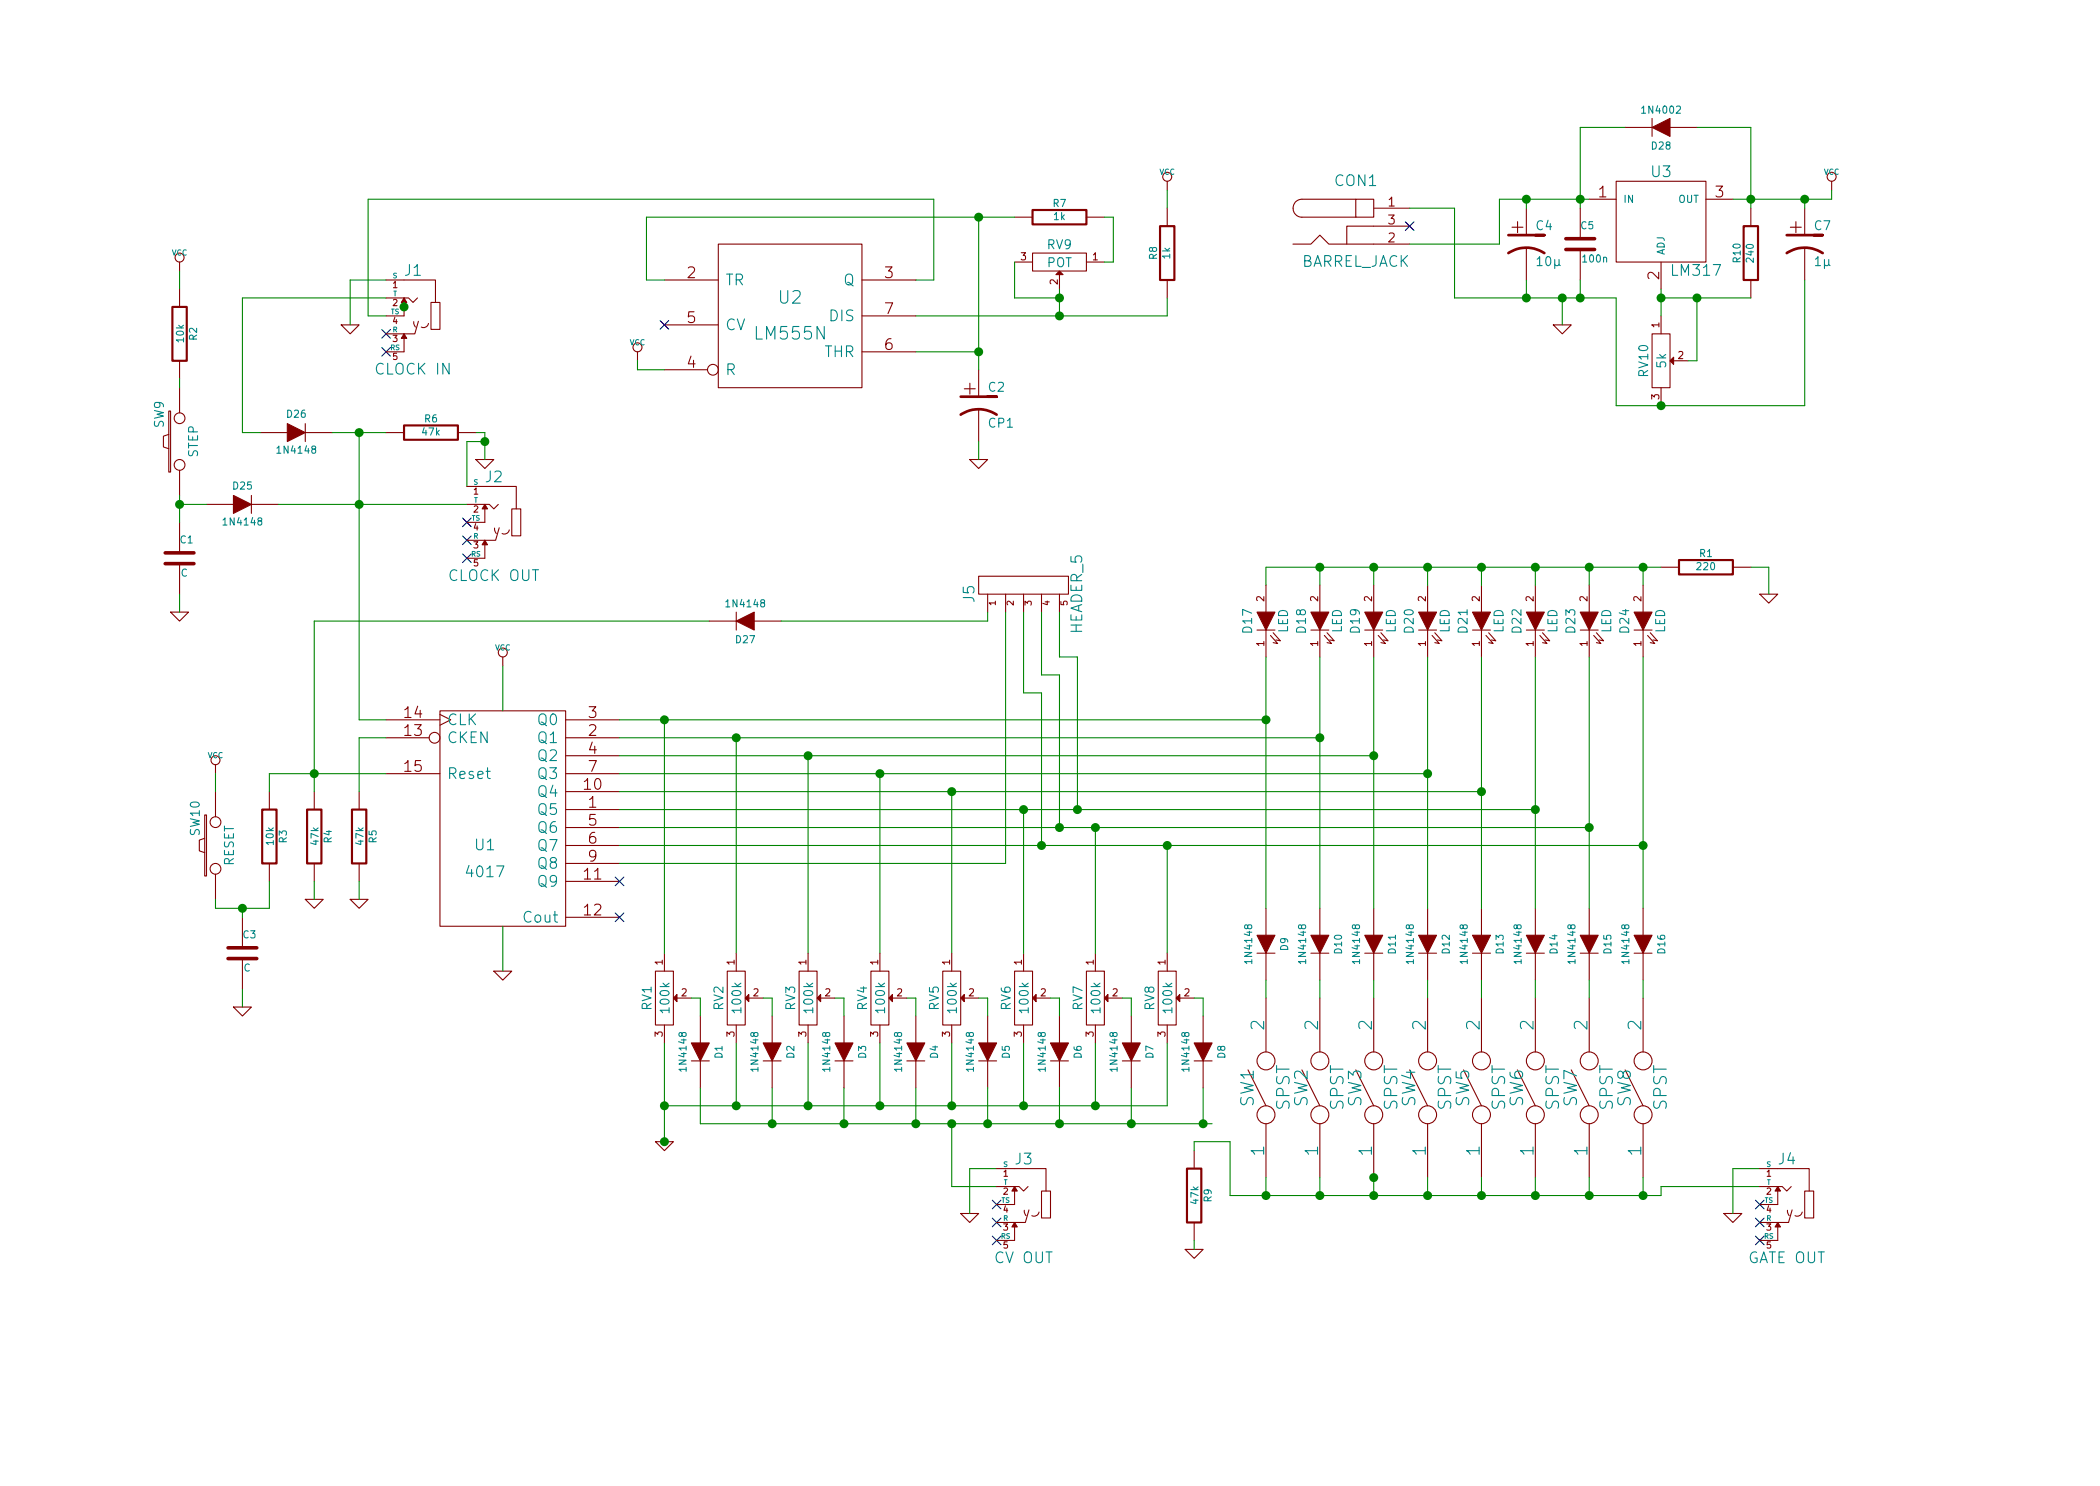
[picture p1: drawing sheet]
EESchema Schematic File Version 2
LIBS:sequencer-rescue
LIBS:power
LIBS:device
LIBS:transistors
LIBS:conn
LIBS:linear
LIBS:regul
LIBS:74xx
LIBS:cmos4000
LIBS:adc-dac
LIBS:memory
LIBS:xilinx
LIBS:special
LIBS:microcontrollers
LIBS:dsp
LIBS:microchip
LIBS:analog_switches
LIBS:motorola
LIBS:texas
LIBS:intel
LIBS:audio
LIBS:interface
LIBS:digital-audio
LIBS:philips
LIBS:display
LIBS:cypress
LIBS:siliconi
LIBS:opto
LIBS:atmel
LIBS:contrib
LIBS:valves
LIBS:w_connectors
LIBS:sequencer-cache
EELAYER 25 0
EELAYER END
$Descr A4 11693 8268
encoding utf-8
Sheet 1 1
Title ""
Date "8 sep 2014"
Rev ""
Comp ""
Comment1 ""
Comment2 ""
Comment3 ""
Comment4 ""
$EndDescr
$Comp
L 4017 U1
U 1 1
P 2800 4550
F 0 "U1" H 2700 4400 60  0000 C CNN
F 1 "4017" H 2700 4250 60  0000 C CNN
F 2 "" H 2800 4550 60  0000 C CNN
F 3 "" H 2800 4550 60  0000 C CNN
	1    2800 4550
	1    0    0    -1  
$EndComp
$Comp
L POT RV1
U 1 1
P 3700 5550
F 0 "RV1" H 3700 5450 50  0000 C CNN
F 1 "100k" H 3700 5550 50  0000 C CNN
F 2 "~" H 3700 5550 60  0000 C CNN
F 3 "~" H 3700 5550 60  0000 C CNN
	1    3700 5550
	0    1    1    0   
$EndComp
$Comp
L POT RV2
U 1 1
P 4100 5550
F 0 "RV2" H 4100 5450 50  0000 C CNN
F 1 "100k" H 4100 5550 50  0000 C CNN
F 2 "~" H 4100 5550 60  0000 C CNN
F 3 "~" H 4100 5550 60  0000 C CNN
	1    4100 5550
	0    1    1    0   
$EndComp
$Comp
L POT RV3
U 1 1
P 4500 5550
F 0 "RV3" H 4500 5450 50  0000 C CNN
F 1 "100k" H 4500 5550 50  0000 C CNN
F 2 "~" H 4500 5550 60  0000 C CNN
F 3 "~" H 4500 5550 60  0000 C CNN
	1    4500 5550
	0    1    1    0   
$EndComp
$Comp
L POT RV4
U 1 1
P 4900 5550
F 0 "RV4" H 4900 5450 50  0000 C CNN
F 1 "100k" H 4900 5550 50  0000 C CNN
F 2 "~" H 4900 5550 60  0000 C CNN
F 3 "~" H 4900 5550 60  0000 C CNN
	1    4900 5550
	0    1    1    0   
$EndComp
$Comp
L POT RV5
U 1 1
P 5300 5550
F 0 "RV5" H 5300 5450 50  0000 C CNN
F 1 "100k" H 5300 5550 50  0000 C CNN
F 2 "~" H 5300 5550 60  0000 C CNN
F 3 "~" H 5300 5550 60  0000 C CNN
	1    5300 5550
	0    1    1    0   
$EndComp
$Comp
L POT RV6
U 1 1
P 5700 5550
F 0 "RV6" H 5700 5450 50  0000 C CNN
F 1 "100k" H 5700 5550 50  0000 C CNN
F 2 "~" H 5700 5550 60  0000 C CNN
F 3 "~" H 5700 5550 60  0000 C CNN
	1    5700 5550
	0    1    1    0   
$EndComp
$Comp
L POT RV7
U 1 1
P 6100 5550
F 0 "RV7" H 6100 5450 50  0000 C CNN
F 1 "100k" H 6100 5550 50  0000 C CNN
F 2 "~" H 6100 5550 60  0000 C CNN
F 3 "~" H 6100 5550 60  0000 C CNN
	1    6100 5550
	0    1    1    0   
$EndComp
$Comp
L POT RV8
U 1 1
P 6500 5550
F 0 "RV8" H 6500 5450 50  0000 C CNN
F 1 "100k" H 6500 5550 50  0000 C CNN
F 2 "~" H 6500 5550 60  0000 C CNN
F 3 "~" H 6500 5550 60  0000 C CNN
	1    6500 5550
	0    1    1    0   
$EndComp
$Comp
L SPST SW1
U 1 1
P 7050 6050
F 0 "SW1" H 7050 6150 70  0000 C CNN
F 1 "SPST" H 7050 5950 70  0000 C CNN
F 2 "~" H 7050 6050 60  0000 C CNN
F 3 "~" H 7050 6050 60  0000 C CNN
	1    7050 6050
	0    -1   -1   0   
$EndComp
$Comp
L SPST SW2
U 1 1
P 7350 6050
F 0 "SW2" H 7350 6150 70  0000 C CNN
F 1 "SPST" H 7350 5950 70  0000 C CNN
F 2 "~" H 7350 6050 60  0000 C CNN
F 3 "~" H 7350 6050 60  0000 C CNN
	1    7350 6050
	0    -1   -1   0   
$EndComp
$Comp
L SPST SW3
U 1 1
P 7650 6050
F 0 "SW3" H 7650 6150 70  0000 C CNN
F 1 "SPST" H 7650 5950 70  0000 C CNN
F 2 "~" H 7650 6050 60  0000 C CNN
F 3 "~" H 7650 6050 60  0000 C CNN
	1    7650 6050
	0    -1   -1   0   
$EndComp
$Comp
L SPST SW4
U 1 1
P 7950 6050
F 0 "SW4" H 7950 6150 70  0000 C CNN
F 1 "SPST" H 7950 5950 70  0000 C CNN
F 2 "~" H 7950 6050 60  0000 C CNN
F 3 "~" H 7950 6050 60  0000 C CNN
	1    7950 6050
	0    -1   -1   0   
$EndComp
$Comp
L SPST SW5
U 1 1
P 8250 6050
F 0 "SW5" H 8250 6150 70  0000 C CNN
F 1 "SPST" H 8250 5950 70  0000 C CNN
F 2 "~" H 8250 6050 60  0000 C CNN
F 3 "~" H 8250 6050 60  0000 C CNN
	1    8250 6050
	0    -1   -1   0   
$EndComp
$Comp
L SPST SW6
U 1 1
P 8550 6050
F 0 "SW6" H 8550 6150 70  0000 C CNN
F 1 "SPST" H 8550 5950 70  0000 C CNN
F 2 "~" H 8550 6050 60  0000 C CNN
F 3 "~" H 8550 6050 60  0000 C CNN
	1    8550 6050
	0    -1   -1   0   
$EndComp
$Comp
L SPST SW7
U 1 1
P 8850 6050
F 0 "SW7" H 8850 6150 70  0000 C CNN
F 1 "SPST" H 8850 5950 70  0000 C CNN
F 2 "~" H 8850 6050 60  0000 C CNN
F 3 "~" H 8850 6050 60  0000 C CNN
	1    8850 6050
	0    -1   -1   0   
$EndComp
$Comp
L SPST SW8
U 1 1
P 9150 6050
F 0 "SW8" H 9150 6150 70  0000 C CNN
F 1 "SPST" H 9150 5950 70  0000 C CNN
F 2 "~" H 9150 6050 60  0000 C CNN
F 3 "~" H 9150 6050 60  0000 C CNN
	1    9150 6050
	0    -1   -1   0   
$EndComp
$Comp
L DIODE D9
U 1 1
P 7050 5250
F 0 "D9" H 7050 5350 40  0000 C CNN
F 1 "1N4148" H 7050 5150 40  0000 C CNN
F 2 "~" H 7050 5250 60  0000 C CNN
F 3 "~" H 7050 5250 60  0000 C CNN
	1    7050 5250
	0    1    1    0   
$EndComp
$Comp
L DIODE D10
U 1 1
P 7350 5250
F 0 "D10" H 7350 5350 40  0000 C CNN
F 1 "1N4148" H 7350 5150 40  0000 C CNN
F 2 "~" H 7350 5250 60  0000 C CNN
F 3 "~" H 7350 5250 60  0000 C CNN
	1    7350 5250
	0    1    1    0   
$EndComp
$Comp
L DIODE D11
U 1 1
P 7650 5250
F 0 "D11" H 7650 5350 40  0000 C CNN
F 1 "1N4148" H 7650 5150 40  0000 C CNN
F 2 "~" H 7650 5250 60  0000 C CNN
F 3 "~" H 7650 5250 60  0000 C CNN
	1    7650 5250
	0    1    1    0   
$EndComp
$Comp
L DIODE D12
U 1 1
P 7950 5250
F 0 "D12" H 7950 5350 40  0000 C CNN
F 1 "1N4148" H 7950 5150 40  0000 C CNN
F 2 "~" H 7950 5250 60  0000 C CNN
F 3 "~" H 7950 5250 60  0000 C CNN
	1    7950 5250
	0    1    1    0   
$EndComp
$Comp
L DIODE D13
U 1 1
P 8250 5250
F 0 "D13" H 8250 5350 40  0000 C CNN
F 1 "1N4148" H 8250 5150 40  0000 C CNN
F 2 "~" H 8250 5250 60  0000 C CNN
F 3 "~" H 8250 5250 60  0000 C CNN
	1    8250 5250
	0    1    1    0   
$EndComp
$Comp
L DIODE D14
U 1 1
P 8550 5250
F 0 "D14" H 8550 5350 40  0000 C CNN
F 1 "1N4148" H 8550 5150 40  0000 C CNN
F 2 "~" H 8550 5250 60  0000 C CNN
F 3 "~" H 8550 5250 60  0000 C CNN
	1    8550 5250
	0    1    1    0   
$EndComp
$Comp
L DIODE D15
U 1 1
P 8850 5250
F 0 "D15" H 8850 5350 40  0000 C CNN
F 1 "1N4148" H 8850 5150 40  0000 C CNN
F 2 "~" H 8850 5250 60  0000 C CNN
F 3 "~" H 8850 5250 60  0000 C CNN
	1    8850 5250
	0    1    1    0   
$EndComp
$Comp
L DIODE D16
U 1 1
P 9150 5250
F 0 "D16" H 9150 5350 40  0000 C CNN
F 1 "1N4148" H 9150 5150 40  0000 C CNN
F 2 "~" H 9150 5250 60  0000 C CNN
F 3 "~" H 9150 5250 60  0000 C CNN
	1    9150 5250
	0    1    1    0   
$EndComp
$Comp
L DIODE D1
U 1 1
P 3900 5850
F 0 "D1" H 3900 5950 40  0000 C CNN
F 1 "1N4148" H 3900 5750 40  0000 C CNN
F 2 "~" H 3900 5850 60  0000 C CNN
F 3 "~" H 3900 5850 60  0000 C CNN
	1    3900 5850
	0    1    1    0   
$EndComp
$Comp
L DIODE D2
U 1 1
P 4300 5850
F 0 "D2" H 4300 5950 40  0000 C CNN
F 1 "1N4148" H 4300 5750 40  0000 C CNN
F 2 "~" H 4300 5850 60  0000 C CNN
F 3 "~" H 4300 5850 60  0000 C CNN
	1    4300 5850
	0    1    1    0   
$EndComp
$Comp
L DIODE D3
U 1 1
P 4700 5850
F 0 "D3" H 4700 5950 40  0000 C CNN
F 1 "1N4148" H 4700 5750 40  0000 C CNN
F 2 "~" H 4700 5850 60  0000 C CNN
F 3 "~" H 4700 5850 60  0000 C CNN
	1    4700 5850
	0    1    1    0   
$EndComp
$Comp
L DIODE D4
U 1 1
P 5100 5850
F 0 "D4" H 5100 5950 40  0000 C CNN
F 1 "1N4148" H 5100 5750 40  0000 C CNN
F 2 "~" H 5100 5850 60  0000 C CNN
F 3 "~" H 5100 5850 60  0000 C CNN
	1    5100 5850
	0    1    1    0   
$EndComp
$Comp
L DIODE D5
U 1 1
P 5500 5850
F 0 "D5" H 5500 5950 40  0000 C CNN
F 1 "1N4148" H 5500 5750 40  0000 C CNN
F 2 "~" H 5500 5850 60  0000 C CNN
F 3 "~" H 5500 5850 60  0000 C CNN
	1    5500 5850
	0    1    1    0   
$EndComp
$Comp
L DIODE D6
U 1 1
P 5900 5850
F 0 "D6" H 5900 5950 40  0000 C CNN
F 1 "1N4148" H 5900 5750 40  0000 C CNN
F 2 "~" H 5900 5850 60  0000 C CNN
F 3 "~" H 5900 5850 60  0000 C CNN
	1    5900 5850
	0    1    1    0   
$EndComp
$Comp
L DIODE D7
U 1 1
P 6300 5850
F 0 "D7" H 6300 5950 40  0000 C CNN
F 1 "1N4148" H 6300 5750 40  0000 C CNN
F 2 "~" H 6300 5850 60  0000 C CNN
F 3 "~" H 6300 5850 60  0000 C CNN
	1    6300 5850
	0    1    1    0   
$EndComp
$Comp
L DIODE D8
U 1 1
P 6700 5850
F 0 "D8" H 6700 5950 40  0000 C CNN
F 1 "1N4148" H 6700 5750 40  0000 C CNN
F 2 "~" H 6700 5850 60  0000 C CNN
F 3 "~" H 6700 5850 60  0000 C CNN
	1    6700 5850
	0    1    1    0   
$EndComp
$Comp
L VCC #PWR01
U 1 1
P 2800 3700
F 0 "#PWR01" H 2800 3800 30  0001 C CNN
F 1 "VCC" H 2800 3800 30  0000 C CNN
F 2 "" H 2800 3700 60  0000 C CNN
F 3 "" H 2800 3700 60  0000 C CNN
	1    2800 3700
	1    0    0    -1  
$EndComp
$Comp
L GND-RESCUE-sequencer #PWR02
U 1 1
P 2800 5400
F 0 "#PWR02" H 2800 5400 30  0001 C CNN
F 1 "GND" H 2800 5330 30  0001 C CNN
F 2 "" H 2800 5400 60  0000 C CNN
F 3 "" H 2800 5400 60  0000 C CNN
	1    2800 5400
	1    0    0    -1  
$EndComp
$Comp
L GND-RESCUE-sequencer #PWR03
U 1 1
P 3700 6350
F 0 "#PWR03" H 3700 6350 30  0001 C CNN
F 1 "GND" H 3700 6280 30  0001 C CNN
F 2 "" H 3700 6350 60  0000 C CNN
F 3 "" H 3700 6350 60  0000 C CNN
	1    3700 6350
	1    0    0    -1  
$EndComp
NoConn ~ 3450 4900
$Comp
L LED D17
U 1 1
P 7050 3450
F 0 "D17" H 7050 3550 50  0000 C CNN
F 1 "LED" H 7050 3350 50  0000 C CNN
F 2 "~" H 7050 3450 60  0000 C CNN
F 3 "~" H 7050 3450 60  0000 C CNN
	1    7050 3450
	0    -1   -1   0   
$EndComp
$Comp
L LED D18
U 1 1
P 7350 3450
F 0 "D18" H 7350 3550 50  0000 C CNN
F 1 "LED" H 7350 3350 50  0000 C CNN
F 2 "~" H 7350 3450 60  0000 C CNN
F 3 "~" H 7350 3450 60  0000 C CNN
	1    7350 3450
	0    -1   -1   0   
$EndComp
$Comp
L LED D19
U 1 1
P 7650 3450
F 0 "D19" H 7650 3550 50  0000 C CNN
F 1 "LED" H 7650 3350 50  0000 C CNN
F 2 "~" H 7650 3450 60  0000 C CNN
F 3 "~" H 7650 3450 60  0000 C CNN
	1    7650 3450
	0    -1   -1   0   
$EndComp
$Comp
L LED D20
U 1 1
P 7950 3450
F 0 "D20" H 7950 3550 50  0000 C CNN
F 1 "LED" H 7950 3350 50  0000 C CNN
F 2 "~" H 7950 3450 60  0000 C CNN
F 3 "~" H 7950 3450 60  0000 C CNN
	1    7950 3450
	0    -1   -1   0   
$EndComp
$Comp
L LED D21
U 1 1
P 8250 3450
F 0 "D21" H 8250 3550 50  0000 C CNN
F 1 "LED" H 8250 3350 50  0000 C CNN
F 2 "~" H 8250 3450 60  0000 C CNN
F 3 "~" H 8250 3450 60  0000 C CNN
	1    8250 3450
	0    -1   -1   0   
$EndComp
$Comp
L LED D22
U 1 1
P 8550 3450
F 0 "D22" H 8550 3550 50  0000 C CNN
F 1 "LED" H 8550 3350 50  0000 C CNN
F 2 "~" H 8550 3450 60  0000 C CNN
F 3 "~" H 8550 3450 60  0000 C CNN
	1    8550 3450
	0    -1   -1   0   
$EndComp
$Comp
L LED D23
U 1 1
P 8850 3450
F 0 "D23" H 8850 3550 50  0000 C CNN
F 1 "LED" H 8850 3350 50  0000 C CNN
F 2 "~" H 8850 3450 60  0000 C CNN
F 3 "~" H 8850 3450 60  0000 C CNN
	1    8850 3450
	0    -1   -1   0   
$EndComp
$Comp
L LED D24
U 1 1
P 9150 3450
F 0 "D24" H 9150 3550 50  0000 C CNN
F 1 "LED" H 9150 3350 50  0000 C CNN
F 2 "~" H 9150 3450 60  0000 C CNN
F 3 "~" H 9150 3450 60  0000 C CNN
	1    9150 3450
	0    -1   -1   0   
$EndComp
$Comp
L R-RESCUE-sequencer R1
U 1 1
P 9500 3150
F 0 "R1" V 9580 3150 40  0000 C CNN
F 1 "220" V 9507 3151 40  0000 C CNN
F 2 "~" V 9430 3150 30  0000 C CNN
F 3 "~" H 9500 3150 30  0000 C CNN
	1    9500 3150
	0    -1   -1   0   
$EndComp
$Comp
L GND-RESCUE-sequencer #PWR04
U 1 1
P 9850 3300
F 0 "#PWR04" H 9850 3300 30  0001 C CNN
F 1 "GND" H 9850 3230 30  0001 C CNN
F 2 "" H 9850 3300 60  0000 C CNN
F 3 "" H 9850 3300 60  0000 C CNN
	1    9850 3300
	1    0    0    -1  
$EndComp
$Comp
L BARREL_JACK CON1
U 1 1
P 7550 1250
F 0 "CON1" H 7550 1500 60  0000 C CNN
F 1 "BARREL_JACK" H 7550 1050 60  0000 C CNN
F 2 "" H 7550 1250 60  0000 C CNN
F 3 "" H 7550 1250 60  0000 C CNN
	1    7550 1250
	1    0    0    -1  
$EndComp
$Comp
L LM555N U2
U 1 1
P 4400 1750
F 0 "U2" H 4400 1850 70  0000 C CNN
F 1 "LM555N" H 4400 1650 70  0000 C CNN
F 2 "" H 4400 1750 60  0000 C CNN
F 3 "" H 4400 1750 60  0000 C CNN
	1    4400 1750
	1    0    0    -1  
$EndComp
$Comp
L GND-RESCUE-sequencer #PWR05
U 1 1
P 8700 1800
F 0 "#PWR05" H 8700 1800 30  0001 C CNN
F 1 "GND" H 8700 1730 30  0001 C CNN
F 2 "" H 8700 1800 60  0000 C CNN
F 3 "" H 8700 1800 60  0000 C CNN
	1    8700 1800
	1    0    0    -1  
$EndComp
$Comp
L R-RESCUE-sequencer R4
U 1 1
P 1750 4650
F 0 "R4" V 1830 4650 40  0000 C CNN
F 1 "47k" V 1757 4651 40  0000 C CNN
F 2 "~" V 1680 4650 30  0000 C CNN
F 3 "~" H 1750 4650 30  0000 C CNN
	1    1750 4650
	1    0    0    -1  
$EndComp
$Comp
L R-RESCUE-sequencer R3
U 1 1
P 1500 4650
F 0 "R3" V 1580 4650 40  0000 C CNN
F 1 "10k" V 1507 4651 40  0000 C CNN
F 2 "~" V 1430 4650 30  0000 C CNN
F 3 "~" H 1500 4650 30  0000 C CNN
	1    1500 4650
	1    0    0    -1  
$EndComp
$Comp
L R-RESCUE-sequencer R5
U 1 1
P 2000 4650
F 0 "R5" V 2080 4650 40  0000 C CNN
F 1 "47k" V 2007 4651 40  0000 C CNN
F 2 "~" V 1930 4650 30  0000 C CNN
F 3 "~" H 2000 4650 30  0000 C CNN
	1    2000 4650
	1    0    0    -1  
$EndComp
$Comp
L GND-RESCUE-sequencer #PWR06
U 1 1
P 1750 5000
F 0 "#PWR06" H 1750 5000 30  0001 C CNN
F 1 "GND" H 1750 4930 30  0001 C CNN
F 2 "" H 1750 5000 60  0000 C CNN
F 3 "" H 1750 5000 60  0000 C CNN
	1    1750 5000
	1    0    0    -1  
$EndComp
$Comp
L VCC #PWR07
U 1 1
P 1200 4300
F 0 "#PWR07" H 1200 4400 30  0001 C CNN
F 1 "VCC" H 1200 4400 30  0000 C CNN
F 2 "" H 1200 4300 60  0000 C CNN
F 3 "" H 1200 4300 60  0000 C CNN
	1    1200 4300
	1    0    0    -1  
$EndComp
$Comp
L SW_PUSH SW10
U 1 1
P 1200 4700
F 0 "SW10" H 1350 4810 50  0000 C CNN
F 1 "RESET" H 1200 4620 50  0000 C CNN
F 2 "~" H 1200 4700 60  0000 C CNN
F 3 "~" H 1200 4700 60  0000 C CNN
	1    1200 4700
	0    -1   -1   0   
$EndComp
$Comp
L GND-RESCUE-sequencer #PWR08
U 1 1
P 2000 5000
F 0 "#PWR08" H 2000 5000 30  0001 C CNN
F 1 "GND" H 2000 4930 30  0001 C CNN
F 2 "" H 2000 5000 60  0000 C CNN
F 3 "" H 2000 5000 60  0000 C CNN
	1    2000 5000
	1    0    0    -1  
$EndComp
$Comp
L DIODE D27
U 1 1
P 4150 3450
F 0 "D27" H 4150 3550 40  0000 C CNN
F 1 "1N4148" H 4150 3350 40  0000 C CNN
F 2 "~" H 4150 3450 60  0000 C CNN
F 3 "~" H 4150 3450 60  0000 C CNN
	1    4150 3450
	-1   0    0    1   
$EndComp
$Comp
L SW_PUSH SW9
U 1 1
P 1000 2450
F 0 "SW9" H 1150 2560 50  0000 C CNN
F 1 "STEP" H 1000 2370 50  0000 C CNN
F 2 "~" H 1000 2450 60  0000 C CNN
F 3 "~" H 1000 2450 60  0000 C CNN
	1    1000 2450
	0    -1   -1   0   
$EndComp
$Comp
L R-RESCUE-sequencer R6
U 1 1
P 2400 2400
F 0 "R6" V 2480 2400 40  0000 C CNN
F 1 "47k" V 2407 2401 40  0000 C CNN
F 2 "~" V 2330 2400 30  0000 C CNN
F 3 "~" H 2400 2400 30  0000 C CNN
	1    2400 2400
	0    -1   -1   0   
$EndComp
$Comp
L R-RESCUE-sequencer R2
U 1 1
P 1000 1850
F 0 "R2" V 1080 1850 40  0000 C CNN
F 1 "10k" V 1007 1851 40  0000 C CNN
F 2 "~" V 930 1850 30  0000 C CNN
F 3 "~" H 1000 1850 30  0000 C CNN
	1    1000 1850
	1    0    0    -1  
$EndComp
$Comp
L VCC #PWR09
U 1 1
P 1000 1500
F 0 "#PWR09" H 1000 1600 30  0001 C CNN
F 1 "VCC" H 1000 1600 30  0000 C CNN
F 2 "" H 1000 1500 60  0000 C CNN
F 3 "" H 1000 1500 60  0000 C CNN
	1    1000 1500
	1    0    0    -1  
$EndComp
$Comp
L C-RESCUE-sequencer C1
U 1 1
P 1000 3100
F 0 "C1" H 1000 3200 40  0000 L CNN
F 1 "C" H 1006 3015 40  0000 L CNN
F 2 "~" H 1038 2950 30  0000 C CNN
F 3 "~" H 1000 3100 60  0000 C CNN
	1    1000 3100
	1    0    0    -1  
$EndComp
$Comp
L GND-RESCUE-sequencer #PWR010
U 1 1
P 1000 3400
F 0 "#PWR010" H 1000 3400 30  0001 C CNN
F 1 "GND" H 1000 3330 30  0001 C CNN
F 2 "" H 1000 3400 60  0000 C CNN
F 3 "" H 1000 3400 60  0000 C CNN
	1    1000 3400
	1    0    0    -1  
$EndComp
$Comp
L GND-RESCUE-sequencer #PWR011
U 1 1
P 2700 2550
F 0 "#PWR011" H 2700 2550 30  0001 C CNN
F 1 "GND" H 2700 2480 30  0001 C CNN
F 2 "" H 2700 2550 60  0000 C CNN
F 3 "" H 2700 2550 60  0000 C CNN
	1    2700 2550
	1    0    0    -1  
$EndComp
$Comp
L DIODE D25
U 1 1
P 1350 2800
F 0 "D25" H 1350 2900 40  0000 C CNN
F 1 "1N4148" H 1350 2700 40  0000 C CNN
F 2 "~" H 1350 2800 60  0000 C CNN
F 3 "~" H 1350 2800 60  0000 C CNN
	1    1350 2800
	1    0    0    -1  
$EndComp
$Comp
L DIODE D26
U 1 1
P 1650 2400
F 0 "D26" H 1650 2500 40  0000 C CNN
F 1 "1N4148" H 1650 2300 40  0000 C CNN
F 2 "~" H 1650 2400 60  0000 C CNN
F 3 "~" H 1650 2400 60  0000 C CNN
	1    1650 2400
	1    0    0    -1  
$EndComp
$Comp
L GND-RESCUE-sequencer #PWR012
U 1 1
P 1950 1800
F 0 "#PWR012" H 1950 1800 30  0001 C CNN
F 1 "GND" H 1950 1730 30  0001 C CNN
F 2 "" H 1950 1800 60  0000 C CNN
F 3 "" H 1950 1800 60  0000 C CNN
	1    1950 1800
	1    0    0    -1  
$EndComp
$Comp
L POT RV9
U 1 1
P 5900 1450
F 0 "RV9" H 5900 1350 50  0000 C CNN
F 1 "POT" H 5900 1450 50  0000 C CNN
F 2 "~" H 5900 1450 60  0000 C CNN
F 3 "~" H 5900 1450 60  0000 C CNN
	1    5900 1450
	-1   0    0    1   
$EndComp
$Comp
L R-RESCUE-sequencer R7
U 1 1
P 5900 1200
F 0 "R7" V 5980 1200 40  0000 C CNN
F 1 "1k" V 5907 1201 40  0000 C CNN
F 2 "~" V 5830 1200 30  0000 C CNN
F 3 "~" H 5900 1200 30  0000 C CNN
	1    5900 1200
	0    -1   -1   0   
$EndComp
$Comp
L R-RESCUE-sequencer R8
U 1 1
P 6500 1400
F 0 "R8" V 6580 1400 40  0000 C CNN
F 1 "1k" V 6507 1401 40  0000 C CNN
F 2 "~" V 6430 1400 30  0000 C CNN
F 3 "~" H 6500 1400 30  0000 C CNN
	1    6500 1400
	-1   0    0    1   
$EndComp
$Comp
L VCC #PWR013
U 1 1
P 3550 2000
F 0 "#PWR013" H 3550 2100 30  0001 C CNN
F 1 "VCC" H 3550 2100 30  0000 C CNN
F 2 "" H 3550 2000 60  0000 C CNN
F 3 "" H 3550 2000 60  0000 C CNN
	1    3550 2000
	1    0    0    -1  
$EndComp
$Comp
L VCC #PWR014
U 1 1
P 6500 1050
F 0 "#PWR014" H 6500 1150 30  0001 C CNN
F 1 "VCC" H 6500 1150 30  0000 C CNN
F 2 "" H 6500 1050 60  0000 C CNN
F 3 "" H 6500 1050 60  0000 C CNN
	1    6500 1050
	1    0    0    -1  
$EndComp
$Comp
L CP1-RESCUE-sequencer C2
U 1 1
P 5450 2250
F 0 "C2" H 5500 2350 50  0000 L CNN
F 1 "CP1" H 5500 2150 50  0000 L CNN
F 2 "~" H 5450 2250 60  0000 C CNN
F 3 "~" H 5450 2250 60  0000 C CNN
	1    5450 2250
	1    0    0    -1  
$EndComp
$Comp
L GND-RESCUE-sequencer #PWR015
U 1 1
P 5450 2550
F 0 "#PWR015" H 5450 2550 30  0001 C CNN
F 1 "GND" H 5450 2480 30  0001 C CNN
F 2 "" H 5450 2550 60  0000 C CNN
F 3 "" H 5450 2550 60  0000 C CNN
	1    5450 2550
	1    0    0    -1  
$EndComp
Wire Wire Line
	3450 4100 7350 4100
Wire Wire Line
	4100 4100 4100 5300
Wire Wire Line
	3450 4200 7650 4200
Wire Wire Line
	4500 4200 4500 5300
Wire Wire Line
	3450 4300 7950 4300
Wire Wire Line
	4900 4300 4900 5300
Wire Wire Line
	3450 4400 8250 4400
Wire Wire Line
	5300 4400 5300 5300
Wire Wire Line
	3450 4500 8550 4500
Wire Wire Line
	5700 4500 5700 5300
Wire Wire Line
	3450 4600 8850 4600
Wire Wire Line
	6100 4600 6100 5300
Wire Wire Line
	3450 4700 9150 4700
Wire Wire Line
	6500 5300 6500 4700
Connection ~ 6500 4700
Wire Wire Line
	7050 3650 7050 5050
Connection ~ 7050 4000
Wire Wire Line
	7350 3650 7350 5050
Connection ~ 4100 4100
Wire Wire Line
	7650 3650 7650 5050
Connection ~ 4500 4200
Wire Wire Line
	7950 3650 7950 5050
Connection ~ 4900 4300
Wire Wire Line
	8250 3650 8250 5050
Connection ~ 5300 4400
Wire Wire Line
	8550 3650 8550 5050
Connection ~ 5700 4500
Wire Wire Line
	8850 3650 8850 5050
Connection ~ 6100 4600
Wire Wire Line
	9150 3650 9150 5050
Wire Wire Line
	3850 5550 3900 5550
Wire Wire Line
	3900 5550 3900 5650
Wire Wire Line
	4250 5550 4300 5550
Wire Wire Line
	4300 5550 4300 5650
Wire Wire Line
	4650 5550 4700 5550
Wire Wire Line
	4700 5550 4700 5650
Wire Wire Line
	5050 5550 5100 5550
Wire Wire Line
	5100 5550 5100 5650
Wire Wire Line
	5450 5550 5500 5550
Wire Wire Line
	5500 5550 5500 5650
Wire Wire Line
	5850 5550 5900 5550
Wire Wire Line
	5900 5550 5900 5650
Wire Wire Line
	6250 5550 6300 5550
Wire Wire Line
	6300 5550 6300 5650
Wire Wire Line
	6650 5550 6700 5550
Wire Wire Line
	6700 5550 6700 5650
Wire Wire Line
	7050 5450 7050 5550
Wire Wire Line
	7350 5450 7350 5550
Wire Wire Line
	7650 5450 7650 5550
Wire Wire Line
	7950 5450 7950 5550
Wire Wire Line
	8250 5450 8250 5550
Wire Wire Line
	8550 5450 8550 5550
Wire Wire Line
	8850 5450 8850 5550
Wire Wire Line
	9150 5450 9150 5550
Wire Wire Line
	7050 6550 7050 6650
Wire Wire Line
	6850 6650 9250 6650
Wire Wire Line
	9150 6650 9150 6550
Wire Wire Line
	8850 6550 8850 6650
Connection ~ 8850 6650
Wire Wire Line
	8550 6550 8550 6650
Connection ~ 8550 6650
Wire Wire Line
	8250 6550 8250 6650
Connection ~ 8250 6650
Wire Wire Line
	7950 6550 7950 6650
Connection ~ 7950 6650
Wire Wire Line
	7650 6550 7650 6650
Connection ~ 7650 6650
Wire Wire Line
	7350 6550 7350 6650
Connection ~ 7350 6650
Wire Wire Line
	6500 6150 6500 5800
Wire Wire Line
	3700 6150 6500 6150
Wire Wire Line
	3700 5800 3700 6350
Wire Wire Line
	4100 5800 4100 6150
Connection ~ 4100 6150
Wire Wire Line
	4500 5800 4500 6150
Connection ~ 4500 6150
Wire Wire Line
	4900 5800 4900 6150
Connection ~ 4900 6150
Wire Wire Line
	5300 5800 5300 6150
Connection ~ 5300 6150
Wire Wire Line
	5700 5800 5700 6150
Connection ~ 5700 6150
Wire Wire Line
	6100 5800 6100 6150
Connection ~ 6100 6150
Wire Wire Line
	3900 6050 3900 6250
Wire Wire Line
	3900 6250 6750 6250
Wire Wire Line
	6300 6050 6300 6250
Connection ~ 6300 6250
Wire Wire Line
	5900 6050 5900 6250
Connection ~ 5900 6250
Wire Wire Line
	5500 6050 5500 6250
Connection ~ 5500 6250
Wire Wire Line
	5100 6050 5100 6250
Connection ~ 5100 6250
Wire Wire Line
	4700 6050 4700 6250
Connection ~ 4700 6250
Wire Wire Line
	4300 6050 4300 6250
Connection ~ 4300 6250
Wire Wire Line
	2800 3700 2800 3950
Wire Wire Line
	2800 5150 2800 5400
Connection ~ 3700 6150
Connection ~ 7650 6550
Connection ~ 3700 6350
Connection ~ 6700 6250
Wire Wire Line
	6700 6050 6700 6250
Wire Wire Line
	3700 5300 3700 4000
Connection ~ 3700 4000
Connection ~ 7350 4100
Connection ~ 7650 4200
Connection ~ 7950 4300
Wire Wire Line
	3450 4000 7050 4000
Connection ~ 8250 4400
Connection ~ 8550 4500
Connection ~ 8850 4600
Connection ~ 9150 4700
Wire Wire Line
	7050 3250 7050 3150
Wire Wire Line
	7050 3150 9250 3150
Wire Wire Line
	9150 3150 9150 3250
Wire Wire Line
	8850 3250 8850 3150
Connection ~ 8850 3150
Wire Wire Line
	8550 3250 8550 3150
Connection ~ 8550 3150
Wire Wire Line
	8250 3250 8250 3150
Connection ~ 8250 3150
Wire Wire Line
	7950 3250 7950 3150
Connection ~ 7950 3150
Wire Wire Line
	7650 3250 7650 3150
Connection ~ 7650 3150
Wire Wire Line
	7350 3250 7350 3150
Connection ~ 7350 3150
Connection ~ 9150 3150
Wire Wire Line
	9750 3150 9850 3150
Wire Wire Line
	9850 3150 9850 3300
Wire Wire Line
	7850 1350 8350 1350
Wire Wire Line
	8350 1350 8350 1100
Wire Wire Line
	7850 1150 8100 1150
Wire Wire Line
	8100 1150 8100 1650
Wire Wire Line
	8700 1650 8700 1800
Connection ~ 8700 1650
Wire Wire Line
	1500 4300 2150 4300
Wire Wire Line
	1500 4300 1500 4400
Wire Wire Line
	1750 3450 1750 4400
Connection ~ 1750 4300
Wire Wire Line
	1750 4900 1750 5000
Wire Wire Line
	1200 5000 1200 5050
Wire Wire Line
	1200 5050 1500 5050
Wire Wire Line
	1500 5050 1500 4900
Wire Wire Line
	1200 4400 1200 4300
Wire Wire Line
	2150 4100 2000 4100
Wire Wire Line
	2000 4100 2000 4400
Wire Wire Line
	2000 4900 2000 5000
Wire Wire Line
	3950 3450 1750 3450
Wire Wire Line
	1000 1600 1000 1500
Wire Wire Line
	1000 2100 1000 2150
Wire Wire Line
	1000 2750 1000 2900
Wire Wire Line
	1000 3300 1000 3400
Connection ~ 1000 2800
Wire Wire Line
	2000 4000 2150 4000
Connection ~ 2000 2800
Wire Wire Line
	2650 2400 2700 2400
Wire Wire Line
	2700 2400 2700 2550
Wire Wire Line
	1000 2800 1150 2800
Wire Wire Line
	1550 2800 2600 2800
Wire Wire Line
	2150 1550 1950 1550
Wire Wire Line
	1950 1550 1950 1800
Wire Wire Line
	1850 2400 2150 2400
Wire Wire Line
	2000 2400 2000 4000
Connection ~ 2000 2400
Wire Wire Line
	2600 2700 2600 2450
Wire Wire Line
	2600 2450 2700 2450
Connection ~ 2700 2450
Wire Wire Line
	2150 1650 1350 1650
Wire Wire Line
	1350 1650 1350 2400
Wire Wire Line
	1350 2400 1450 2400
Wire Wire Line
	2150 1750 2050 1750
Wire Wire Line
	2050 1750 2050 1100
Wire Wire Line
	2050 1100 5200 1100
Wire Wire Line
	5200 1100 5200 1550
Wire Wire Line
	5200 1550 5100 1550
Wire Wire Line
	5100 1750 6500 1750
Wire Wire Line
	6500 1750 6500 1650
Wire Wire Line
	5650 1450 5650 1650
Wire Wire Line
	5900 1600 5900 1750
Connection ~ 5900 1750
Wire Wire Line
	5650 1650 5900 1650
Connection ~ 5900 1650
Wire Wire Line
	6150 1450 6200 1450
Wire Wire Line
	6200 1450 6200 1200
Wire Wire Line
	6200 1200 6150 1200
Wire Wire Line
	5100 1950 5450 1950
Wire Wire Line
	5450 1200 5450 2050
Wire Wire Line
	3600 1200 5650 1200
Wire Wire Line
	3600 1200 3600 1550
Wire Wire Line
	3600 1550 3700 1550
Connection ~ 5450 1200
Wire Wire Line
	6500 1150 6500 1050
Wire Wire Line
	3550 2000 3550 2050
Wire Wire Line
	3550 2050 3700 2050
Connection ~ 5450 1950
Wire Wire Line
	5450 2450 5450 2550
NoConn ~ 7850 1250
NoConn ~ 3700 1800
NoConn ~ 3450 5100
NoConn ~ 2600 2900
NoConn ~ 2600 3000
NoConn ~ 2600 3100
NoConn ~ 2150 1850
NoConn ~ 2150 1950
Wire Wire Line
	5300 6250 5300 6600
Wire Wire Line
	5300 6600 5550 6600
Connection ~ 5300 6250
$Comp
L GND-RESCUE-sequencer #PWR016
U 1 1
P 5400 6750
F 0 "#PWR016" H 5400 6750 30  0001 C CNN
F 1 "GND" H 5400 6680 30  0001 C CNN
F 2 "" H 5400 6750 60  0000 C CNN
F 3 "" H 5400 6750 60  0000 C CNN
	1    5400 6750
	1    0    0    -1  
$EndComp
Wire Wire Line
	5550 6500 5400 6500
Wire Wire Line
	5400 6500 5400 6750
$Comp
L GND-RESCUE-sequencer #PWR017
U 1 1
P 9650 6750
F 0 "#PWR017" H 9650 6750 30  0001 C CNN
F 1 "GND" H 9650 6680 30  0001 C CNN
F 2 "" H 9650 6750 60  0000 C CNN
F 3 "" H 9650 6750 60  0000 C CNN
	1    9650 6750
	1    0    0    -1  
$EndComp
Wire Wire Line
	9800 6500 9650 6500
Wire Wire Line
	9650 6500 9650 6750
Wire Wire Line
	9800 6600 9250 6600
Wire Wire Line
	9250 6600 9250 6650
Connection ~ 9150 6650
NoConn ~ 9800 6700
NoConn ~ 9800 6800
NoConn ~ 9800 6900
NoConn ~ 5550 6700
NoConn ~ 5550 6800
NoConn ~ 5550 6900
$Comp
L VCC #PWR018
U 1 1
P 10200 1050
F 0 "#PWR018" H 10200 1150 30  0001 C CNN
F 1 "VCC" H 10200 1150 30  0000 C CNN
F 2 "" H 10200 1050 60  0000 C CNN
F 3 "" H 10200 1050 60  0000 C CNN
	1    10200 1050
	1    0    0    -1  
$EndComp
Wire Wire Line
	10200 1100 10200 1050
$Comp
L DIODE D28
U 1 1
P 9250 700
F 0 "D28" H 9250 800 40  0000 C CNN
F 1 "1N4002" H 9250 600 40  0000 C CNN
F 2 "~" H 9250 700 60  0000 C CNN
F 3 "~" H 9250 700 60  0000 C CNN
	1    9250 700 
	-1   0    0    1   
$EndComp
Wire Wire Line
	9450 700  9750 700 
Wire Wire Line
	9050 700  8800 700 
Wire Wire Line
	8800 700  8800 1150
Connection ~ 8800 1100
$Comp
L C-RESCUE-sequencer C3
U 1 1
P 1350 5300
F 0 "C3" H 1350 5400 40  0000 L CNN
F 1 "C" H 1356 5215 40  0000 L CNN
F 2 "~" H 1388 5150 30  0000 C CNN
F 3 "~" H 1350 5300 60  0000 C CNN
	1    1350 5300
	1    0    0    -1  
$EndComp
$Comp
L GND-RESCUE-sequencer #PWR019
U 1 1
P 1350 5600
F 0 "#PWR019" H 1350 5600 30  0001 C CNN
F 1 "GND" H 1350 5530 30  0001 C CNN
F 2 "" H 1350 5600 60  0000 C CNN
F 3 "" H 1350 5600 60  0000 C CNN
	1    1350 5600
	1    0    0    -1  
$EndComp
Wire Wire Line
	1350 5100 1350 5050
Connection ~ 1350 5050
Wire Wire Line
	1350 5500 1350 5600
$Comp
L C-RESCUE-sequencer C5
U 1 1
P 8800 1350
F 0 "C5" H 8800 1450 40  0000 L CNN
F 1 "100n" H 8806 1265 40  0000 L CNN
F 2 "~" H 8838 1200 30  0000 C CNN
F 3 "~" H 8800 1350 60  0000 C CNN
	1    8800 1350
	1    0    0    -1  
$EndComp
$Comp
L CP1-RESCUE-sequencer C4
U 1 1
P 8500 1350
F 0 "C4" H 8550 1450 50  0000 L CNN
F 1 "10µ" H 8550 1250 50  0000 L CNN
F 2 "~" H 8500 1350 60  0000 C CNN
F 3 "~" H 8500 1350 60  0000 C CNN
	1    8500 1350
	1    0    0    -1  
$EndComp
$Comp
L CP1-RESCUE-sequencer C7
U 1 1
P 10050 1350
F 0 "C7" H 10100 1450 50  0000 L CNN
F 1 "1µ" H 10100 1250 50  0000 L CNN
F 2 "~" H 10050 1350 60  0000 C CNN
F 3 "~" H 10050 1350 60  0000 C CNN
	1    10050 1350
	1    0    0    -1  
$EndComp
Wire Wire Line
	8500 1150 8500 1100
Connection ~ 8500 1100
Wire Wire Line
	8500 1550 8500 1650
Connection ~ 8500 1650
Wire Wire Line
	10050 1150 10050 1100
Connection ~ 10050 1100
$Comp
L R-RESCUE-sequencer R9
U 1 1
P 6650 6650
F 0 "R9" V 6730 6650 40  0000 C CNN
F 1 "47k" V 6657 6651 40  0000 C CNN
F 2 "~" V 6580 6650 30  0000 C CNN
F 3 "~" H 6650 6650 30  0000 C CNN
	1    6650 6650
	1    0    0    -1  
$EndComp
$Comp
L GND-RESCUE-sequencer #PWR020
U 1 1
P 6650 6950
F 0 "#PWR020" H 6650 6950 30  0001 C CNN
F 1 "GND" H 6650 6880 30  0001 C CNN
F 2 "" H 6650 6950 60  0000 C CNN
F 3 "" H 6650 6950 60  0000 C CNN
	1    6650 6950
	1    0    0    -1  
$EndComp
Wire Wire Line
	6650 6400 6650 6350
Wire Wire Line
	6650 6350 6850 6350
Wire Wire Line
	6850 6350 6850 6650
Connection ~ 7050 6650
Wire Wire Line
	6650 6900 6650 6950
$Comp
L LM317 U3
U 1 1
P 9250 1250
F 0 "U3" H 9250 1550 60  0000 C CNN
F 1 "LM317" H 9300 1000 60  0000 L CNN
F 2 "~" H 9250 1250 60  0000 C CNN
F 3 "~" H 9250 1250 60  0000 C CNN
	1    9250 1250
	1    0    0    -1  
$EndComp
$Comp
L R-RESCUE-sequencer R10
U 1 1
P 9750 1400
F 0 "R10" V 9830 1400 40  0000 C CNN
F 1 "240" V 9757 1401 40  0000 C CNN
F 2 "~" V 9680 1400 30  0000 C CNN
F 3 "~" H 9750 1400 30  0000 C CNN
	1    9750 1400
	-1   0    0    1   
$EndComp
$Comp
L POT RV10
U 1 1
P 9250 2000
F 0 "RV10" H 9250 1900 50  0000 C CNN
F 1 "5k" H 9250 2000 50  0000 C CNN
F 2 "~" H 9250 2000 60  0000 C CNN
F 3 "~" H 9250 2000 60  0000 C CNN
	1    9250 2000
	0    1    1    0   
$EndComp
Wire Wire Line
	9250 1750 9250 1600
Wire Wire Line
	9750 1650 9250 1650
Connection ~ 9250 1650
Wire Wire Line
	9400 2000 9450 2000
Wire Wire Line
	9450 2000 9450 1650
Connection ~ 9450 1650
Wire Wire Line
	9650 1100 10200 1100
Wire Wire Line
	9750 700  9750 1150
Connection ~ 9750 1100
Wire Wire Line
	10050 2250 10050 1550
Wire Wire Line
	9000 2250 10050 2250
Wire Wire Line
	8100 1650 9000 1650
Wire Wire Line
	8350 1100 8850 1100
Wire Wire Line
	9000 1650 9000 2250
Connection ~ 9250 2250
Wire Wire Line
	8800 1550 8800 1650
Connection ~ 8800 1650
$Comp
L HEADER_5 J5
U 1 1
P 5700 3300
F 0 "J5" H 5700 3600 60  0000 C CNN
F 1 "HEADER_5" H 5700 3000 60  0000 C CNN
F 2 "" H 5700 3300 60  0000 C CNN
F 3 "" H 5700 3300 60  0000 C CNN
	1    5700 3300
	0    -1   -1   0   
$EndComp
Wire Wire Line
	4350 3450 5500 3450
Wire Wire Line
	5500 3450 5500 3400
Wire Wire Line
	3450 4800 5600 4800
Wire Wire Line
	5600 4800 5600 3400
Wire Wire Line
	5800 4700 5800 3850
Wire Wire Line
	5800 3850 5700 3850
Wire Wire Line
	5700 3850 5700 3400
Connection ~ 5800 4700
Wire Wire Line
	5800 3400 5800 3750
Wire Wire Line
	5800 3750 5900 3750
Wire Wire Line
	5900 3750 5900 4600
Connection ~ 5900 4600
Wire Wire Line
	5900 3400 5900 3650
Wire Wire Line
	5900 3650 6000 3650
Wire Wire Line
	6000 3650 6000 4500
Connection ~ 6000 4500
$Comp
L Jack_3.5mm_5pin J1
U 1 1
P 2300 1750
F 0 "J1" H 2300 2000 60  0000 C CNN
F 1 "CLOCK IN" H 2300 1450 60  0000 C CNN
F 2 "" H 2300 1800 60  0000 C CNN
F 3 "" H 2300 1800 60  0000 C CNN
	1    2300 1750
	1    0    0    -1  
$EndComp
$Comp
L Jack_3.5mm_5pin J2
U 1 1
P 2750 2900
F 0 "J2" H 2750 3150 60  0000 C CNN
F 1 "CLOCK OUT" H 2750 2600 60  0000 C CNN
F 2 "" H 2750 2950 60  0000 C CNN
F 3 "" H 2750 2950 60  0000 C CNN
	1    2750 2900
	1    0    0    -1  
$EndComp
Connection ~ 2250 1700
$Comp
L Jack_3.5mm_5pin J3
U 1 1
P 5700 6700
F 0 "J3" H 5700 6950 60  0000 C CNN
F 1 "CV OUT" H 5700 6400 60  0000 C CNN
F 2 "" H 5700 6750 60  0000 C CNN
F 3 "" H 5700 6750 60  0000 C CNN
	1    5700 6700
	1    0    0    -1  
$EndComp
$Comp
L Jack_3.5mm_5pin J4
U 1 1
P 9950 6700
F 0 "J4" H 9950 6950 60  0000 C CNN
F 1 "GATE OUT" H 9950 6400 60  0000 C CNN
F 2 "" H 9950 6750 60  0000 C CNN
F 3 "" H 9950 6750 60  0000 C CNN
	1    9950 6700
	1    0    0    -1  
$EndComp
$EndSCHEMATC
